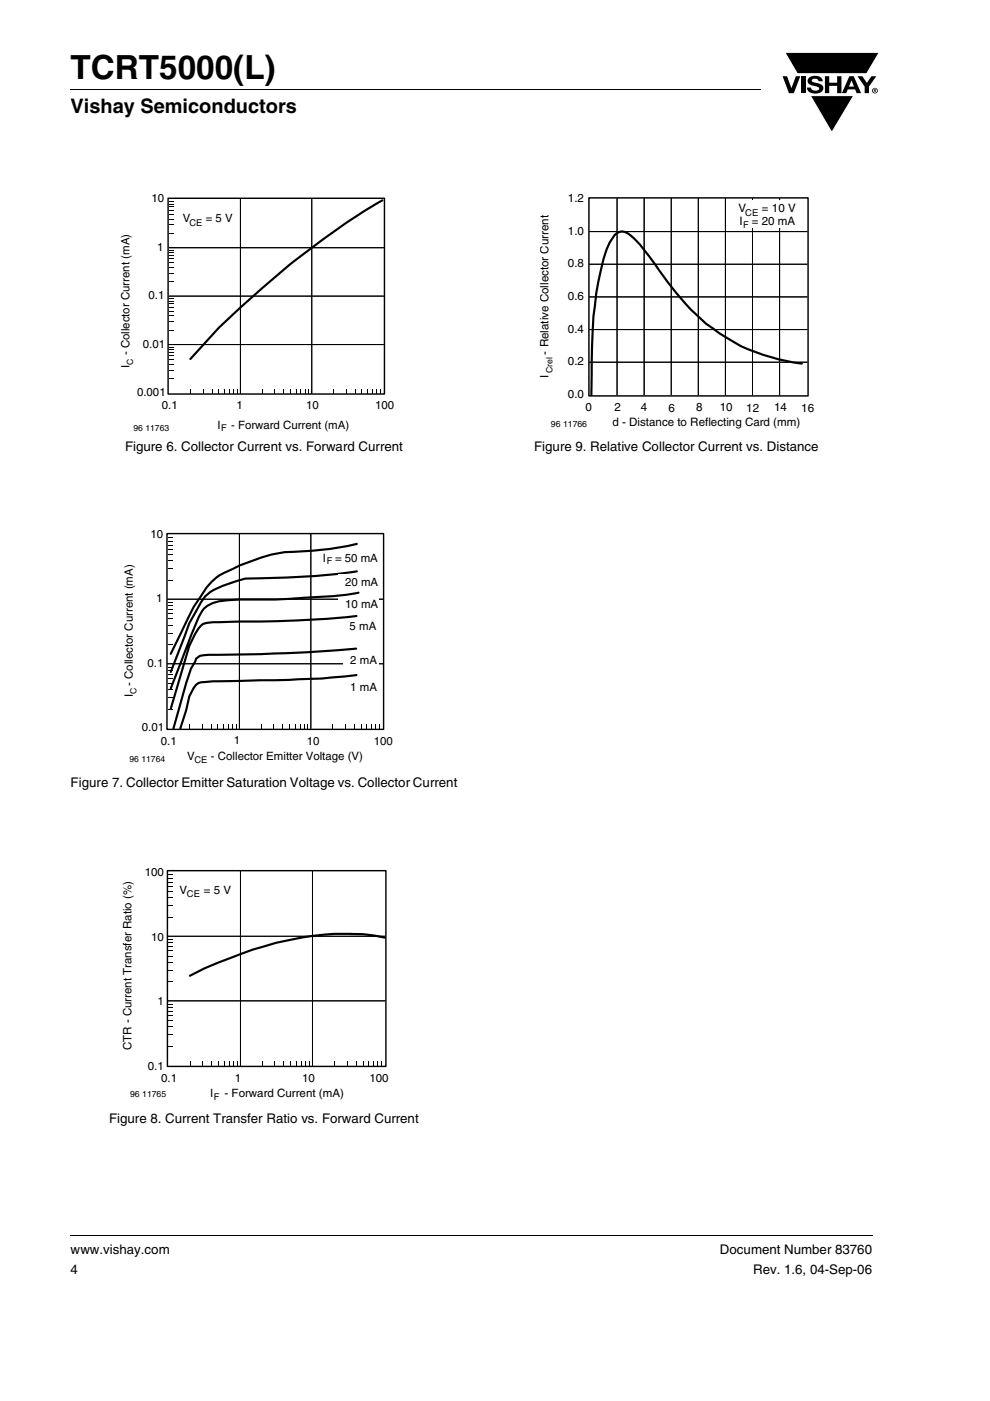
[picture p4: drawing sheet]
<svg xmlns="http://www.w3.org/2000/svg" width="210mm" height="297mm" viewBox="0 0 210 297" stroke-linecap="round" stroke-linejoin="round" font-family="sans-serif">
<path d="M14.9 261.9l.1 .2z" fill="#000"/>
<path d="M15 262h170.1" fill="none" stroke="#000" stroke-width=".21"/>
<path d="M166 11h20.6v17.2h-20.6z" fill="#fff"/>
<g fill="#000">
<path d="M14.9 18.9l.1 .2zM166 16.2h.9l1 2.5 .9-2.5h.9l-1.3 3.6h-1.1zM166.5 11.1h20l-2.7 4.5h-14.7zM169.9 16.2h.9v3.6h-.9zM171.6 16.5a2.1 2.1 0 0 1 2.8 .3l.1 .4h-.9a.79 .79 0 0 0-.7-.5 .79 .79 0 0 0-.7 .4l.2 .3 1 .2a1.08 1.08 0 0 1 1.2 1 1.08 1.08 0 0 1-1.1 1.2 1.73 1.73 0 0 1-2.4-1.2h.9a.96 .96 0 0 0 .8 .6 .96 .96 0 0 0 1-.4 1.68 1.68 0 0 0-1.6-.7 .92 .92 0 0 1-.9-.6 .92 .92 0 0 1 .3-1zM175 16.2h.9v1.3h1.7v-1.3h.9v3.6h-.9v-1.6h-1.7v1.6h-.9zM181.9 16.2h1l1 1.4 .9-1.4h1.1l-1.6 2.2v1.4h-.9v-1.4zM171.9 20.3h9.2l-4.7 7.8zM35.9 52.5l.9 .1zM35.9 59.7l.9 .1zM35.9 57.9l.9 .1zM35.9 56.7h.9z"/>
<path d="M35.9 55.6l.9 .1zM35.9 54.8l.9 .1zM35.9 54.1l.9 .1zM35.9 53.5l.9 .1zM35.9 53l.9 .1zM35.9 49.5h.9zM35.9 47.6l.9 .1zM35.9 46.4l.9 .1zM35.9 45.4l.9 .1zM35.9 44.6l.9 .1zM35.9 43.9h.9zM35.9 43.3h.9z"/>
<path d="M35.9 42.8h.9zM35.9 78.4l.9 .1zM35.9 77.2l.9 .1zM35.9 76.2l.9 .1zM35.9 75.4l.9 .1zM35.9 74.7h.9zM35.9 74.1h.9zM35.9 73.6h.9zM35.9 70l.9 .1zM35.9 68.2h.9zM35.9 66.9l.9 .1zM35.9 65.9l.9 .1z"/>
<path d="M35.9 65.1l.9 .1zM35.9 64.4l.9 .1zM35.9 63.8l.9 .1zM35.9 63.3l.9 .1zM35.9 80.3h.9zM40.4 82.4l.1 1zM43.1 82.4v1zM45 82.4v1zM46.4 82.4l.1 1zM47.7 82.4v1zM48.7 82.4v1zM49.5 82.4l.1 1z"/>
<path d="M50.3 82.4v1zM51 82.4l.1 1zM55.6 82.4v1zM58.2 82.4l.1 1zM60.1 82.4l.1 1zM61.5 82.4l.1 1zM62.8 82.4v1zM63.8 82.4l.1 1zM64.7 82.4v1zM65.5 82.4v1zM66.1 82.4l.1 1zM70.7 82.4l.1 1z"/>
<path d="M73.4 82.4l.1 1zM75.3 82.4l.1 1zM76.7 82.4l.1 1zM77.9 82.4l.1 1zM78.9 82.4l.1 1zM79.8 82.4l.1 1zM80.6 82.4l.1 1z"/>
<path d="M180.6 17l-.5 1.4h1zM180.1 16.2h1l1.5 3.6h-.9l-.3-.8h-1.6l-.3 .8h-.9z"/>
<path d="M185.5 19v.2h.2v-.2zM185.3 18.9h.5v.2l-.1 .2 .1 .3-.3-.3-.2 .3zM185.1 19.2a.46 .46 0 0 0 .9 0 .46 .46 0 0 0-.9 0zM185 19.2a.6 .6 0 0 1 1.2 0 .6 .6 0 0 1-1.2 0z"/>
</g>
<path d="M166.5 11.1h20l-2.7 4.5h-14.7zM171.9 20.3h9.2l-4.7 7.8z" fill="none" stroke="#fff" stroke-width=".21"/>
<path d="M15 19h146.3M35.9 52.5h45.5M51 42.2v41.2M66.1 42.2v41.2M35.7 73l45.7 .1M35.9 62.8h45.5" fill="none" stroke="#000" stroke-width=".21"/>
<path d="M81.1 42.5a162.9 162.9 0 0 0-19.6 13.5l-10.5 9.2-4.6 4.3-6 6.6" fill="none" stroke="#000" stroke-width=".45"/>
<path d="M35.7 42h45.8v41.5h-45.8z" fill="none" stroke="#000" stroke-width=".3"/>
<path d="M38.9 44.5h11.4v2.9h-11.4z" fill="#fff"/>
<g fill="#000">
<path d="M35.6 118.8l1 .1zM35.6 117.5l1 .1zM35.6 116.4l1 .1zM35.6 115.5l1 .1zM35.6 114.7l1 .1zM35.6 114l1 .1zM35.6 136.7h1zM35.6 134.3h1zM35.6 132.5l1 .1zM35.6 131.2l1 .1zM35.6 130.1l1 .1zM35.6 129.2l1 .1z"/>
<path d="M35.6 128.4l1 .1zM35.6 127.7l1 .1zM35.6 123h1zM35.6 120.6h1zM35.6 150.3l1 .1zM35.6 147.9l1 .1zM35.6 146.2l1 .1zM35.6 144.9l1 .1zM35.6 143.8l1 .1zM35.6 142.9l1 .1zM35.6 142.1l1 .1zM35.6 141.4l1 .1z"/>
<path d="M40.1 153.5l.1 1zM42.8 153.5l.1 1zM44.7 153.5l.1 1zM46.2 153.5l.1 1zM47.4 153.5l.1 1zM48.4 153.5l.1 1zM49.3 153.5l.1 1zM50.1 153.5v1zM55.4 153.5v1zM58 153.5l.1 1zM59.9 153.5l.1 1zM61.3 153.5l.1 1z"/>
<path d="M62.6 153.5v1zM63.6 153.5l.1 1zM64.5 153.5v1zM65.3 153.5v1zM70.5 153.5l.1 1zM73.2 153.5l.1 1zM75.1 153.5l.1 1zM76.6 153.5v1zM77.7 153.5l.1 1zM78.7 153.5l.1 1zM79.6 153.5l.1 1zM80.4 153.5l.1 1z"/>
</g>
<path d="M50.8 113.2v41.3M65.9 113.2v41.3M35.5 127h45.7M35.5 140.7h45.7" fill="none" stroke="#000" stroke-width=".21"/>
<path d="M75.7 115.3a73 73 0 0 1-15.3 1.8 43.2 43.2 0 0 0-12.9 4.4l-1.6 1a14.4 14.4 0 0 0-3.3 3.9l-1.5 2.2-4.9 10M75.5 137.5l-11.9 .9-8.3 .3-11.1 .1-1.8 .3-.8 .5-.2 .7-.9 1.5-1 3-2.7 9.6M75.6 130.6l-5.1 .5-6.5 .4-17.7 .4a5.1 5.1 0 0 0-3.7 .7l-1.2 1.8-1.3 2.5-3.9 13.4M75.7 121.1a173.6 173.6 0 0 1-23.7 1.6 31.9 31.9 0 0 0-7.4 2.8l-1.1 1-.9 1.2-2.5 4.4-3.9 10.4M76 125.7a131.3 131.3 0 0 1-14.7 1.3l-13 .3a6.7 6.7 0 0 0-5.5 2.3l-.7 1.3-1.6 3.9-4.3 11.2M75.6 143.1l-5.3 .5a400.4 400.4 0 0 1-25.1 .8l-1.6 .2a2.36 2.36 0 0 0-2.5 1.2l-1 1.8-.6 3-1.2 3.8" fill="none" stroke="#000" stroke-width=".46"/>
<path d="M35.4 113.1h46v41.5h-46z" fill="none" stroke="#000" stroke-width=".3"/>
<g fill="#fff">
<path d="M68.5 116.8h11.8v2.9h-11.8z"/>
<path d="M71.8 126.6h8.6v2.9h-8.6z"/>
<path d="M72.7 131.2h7.7v2.9h-7.7z"/>
<path d="M72.8 138.3h7.6v2.9h-7.6z"/>
<path d="M72.8 144.1h7.5v2.9h-7.5z"/>
<path d="M71.8 121.8h8.6v2.9h-8.6z"/>
</g>
<g fill="#000">
<path d="M35.7 199.9l1 .1zM35.7 199.2h1zM35.7 194.4l1 .1zM35.7 192l1 .1zM35.7 190.3h1zM35.7 189h1zM35.7 187.9h1zM35.7 187l1 .1zM35.7 186.2l1 .1zM35.7 185.5h1zM35.7 219.4l1 .1zM35.7 217.7h1z"/>
<path d="M35.7 216.3l1 .1zM35.7 215.3h1zM35.7 214.4l1 .1zM35.7 213.6h1zM35.7 212.8l1 .1zM35.7 208.1l1 .1zM35.7 205.7l1 .1zM35.7 204h1zM35.7 202.7h1zM35.7 201.6h1zM35.7 200.7l1 .1zM35.7 221.8l1 .1z"/>
<path d="M40.3 225l.1 1zM43 225l.1 1zM44.9 225l.1 1zM46.4 225l.1 1zM47.6 225l.1 1zM48.7 225v1zM49.5 225l.1 1zM50.3 225v1zM51 225l.1 1zM55.6 225l.1 1zM58.3 225v1zM60.2 225l.1 1z"/>
<path d="M61.7 225v1zM62.9 225l.1 1zM63.9 225l.1 1zM64.8 225l.1 1zM65.6 225l.1 1zM66.3 225l.1 1zM70.9 225l.1 1zM73.6 225l.1 1zM75.5 225l.1 1zM77 225l.1 1zM78.2 225l.1 1zM79.2 225l.1 1z"/>
<path d="M80.1 225l.1 1zM80.9 225l.1 1z"/>
</g>
<path d="M35.6 198.5h46.1M51 184.6v41.4M66.3 184.6v41.4M35.6 212.2h46.1" fill="none" stroke="#000" stroke-width=".21"/>
<path d="M81.6 198.8a48.1 48.1 0 0 0-19.9 .4 90.3 90.3 0 0 0-21.4 7.7" fill="none" stroke="#000" stroke-width=".46"/>
<path d="M35.5 184.6h46.3v41.5h-46.3z" fill="none" stroke="#000" stroke-width=".3"/>
<path d="M37.6 187.1h12.7v3.9h-12.7z" fill="#fff"/>
<path d="M125 56h46.2M125 49.1h46.2M130.9 42v41.8M136.6 42v41.8M142.4 42v41.8M148.1 42v41.8M153.9 42v41.8M159.6 42v41.8M165.4 42v41.8M125 76.8h46.2M125 69.9h46.2M125 62.9h46.2" fill="none" stroke="#000" stroke-width=".21"/>
<path d="M170.1 77.1a38.9 38.9 0 0 1-27.2-15.6l-3.9-5.4a26.1 26.1 0 0 0-6.1-6.8 1.98 1.98 0 0 0-2.5 .5 17.4 17.4 0 0 0-3.1 7.9 92.3 92.3 0 0 0-1.8 19.1l-.1 6.9" fill="none" stroke="#000" stroke-width=".46"/>
<path d="M124.9 42h46.5v41.9h-46.5z" fill="none" stroke="#000" stroke-width=".31"/>
<path d="M155.8 42.5h13.3v5.7h-13.3z" fill="#fff"/>
<text font-size="7" x="15" y="16.7">TCRT5000(L)</text>
<text font-size="4.2" x="15" y="24">Vishay Semiconductors</text>
<g font-size="2.8">
<text x="26.5" y="95.7">Figure 6. Collector Current vs. Forward Current</text>
<text x="113.3" y="95.7">Figure 9. Relative Collector Current vs. Distance</text>
<text x="15" y="166.9">Figure 7. Collector Emitter Saturation Voltage vs. Collector Current</text>
<text x="23.1" y="238.1">Figure 8. Current Transfer Ratio vs. Forward Current</text>
<text x="15" y="265.9">www.vishay.com</text>
<text x="152.7" y="265.9">Document Number 83760</text>
<text x="15" y="270.1">4</text>
<text x="159.7" y="270.1">Rev. 1.6, 04-Sep-06</text>
</g>
<g font-size="2.5">
<text x="120.5" y="42.8">1.2</text>
<text x="156.7" y="44.9">V</text>
<text x="156.8" y="47.8">I</text>
<text x="159.5" y="47.8">= 20 mA</text>
<text x="161.6" y="44.9">= 10 V</text>
<text x="120.5" y="49.8">1.0</text>
<text x="120.5" y="56.7">0.8</text>
<text x="120.5" y="63.6">0.6</text>
<text x="120.5" y="70.5">0.4</text>
<text x="116.4" y="75.2" transform="rotate(-90 116.4 75.2)">- Relative Collector Current</text>
<text x="120.5" y="77.5">0.2</text>
<text x="116.4" y="80.1" transform="rotate(-90 116.4 80.1)">I</text>
<text x="120.5" y="84.4">0.0</text>
<text x="124.2" y="87.2">0</text>
<text x="130.3" y="87.2">2</text>
<text x="135.9" y="87.2">4</text>
<text x="141.8" y="87.3">6</text>
<text x="147.6" y="87.2">8</text>
<text x="152.7" y="87.2">10</text>
<text x="158.3" y="87.3">12</text>
<text x="164.2" y="87.2">14</text>
<text x="170" y="87.3">16</text>
<text x="129.9" y="90.4">d - Distance to Reflecting Card (mm)</text>
</g>
<g font-size="2.4">
<text x="32.1" y="42.9">10</text>
<text x="38.8" y="47.1">V</text>
<text x="43.7" y="47.1">= 5 V</text>
<text x="33.3" y="53.2">1</text>
<text x="31.5" y="63.4">0.1</text>
<text x="27.4" y="75.4" transform="rotate(-90 27.4 75.4)">- Collector Current (mA)</text>
<text x="30.3" y="73.7">0.01</text>
<text x="27.4" y="78.1" transform="rotate(-90 27.4 78.1)">I</text>
<text x="29.1" y="84">0.001</text>
<text x="34.3" y="86.8">0.1</text>
<text x="50.2" y="86.8">1</text>
<text x="64.9" y="86.8">10</text>
<text x="79.5" y="86.8">100</text>
<text x="46.1" y="91">I</text>
<text x="49" y="91">- Forward Current (mA)</text>
<text x="31.9" y="114">10</text>
<text x="68.5" y="119.2">I</text>
<text x="71.1" y="119.2">= 50 mA</text>
<text x="73.2" y="124.2">20 mA</text>
<text x="33.1" y="127.7">1</text>
<text x="73.2" y="129">10 mA</text>
<text x="74.2" y="133.6">5 mA</text>
<text x="31.3" y="141.4">0.1</text>
<text x="74.3" y="140.7">2 mA</text>
<text x="28.2" y="147.7" transform="rotate(-90 28.2 147.7)">I - Collector Current (mA)</text>
<text x="74.3" y="146.5">1 mA</text>
<text x="30.1" y="155.1">0.01</text>
<text x="34.1" y="157.9">0.1</text>
<text x="39.7" y="161.2">V</text>
<text x="44.8" y="161.2">- Collector Emitter Voltage (V)</text>
<text x="49.6" y="157.8">1</text>
<text x="65.1" y="157.9">10</text>
<text x="79.3" y="157.9">100</text>
<text x="30.7" y="185.8">100</text>
<text x="38.1" y="189.5">V</text>
<text x="43.2" y="189.5">= 5 V</text>
<text x="32.1" y="199.5">10</text>
<text x="33.4" y="213.2">1</text>
<text x="27.9" y="222.6" transform="rotate(-90 27.9 222.6)">CTR - Current Transfer Ratio (%)</text>
<text x="31.4" y="226.8">0.1</text>
<text x="34.2" y="229.4">0.1</text>
<text x="44.6" y="232.7">I</text>
<text x="47.6" y="232.7">- Forward Current (mA)</text>
<text x="49.8" y="229.3">1</text>
<text x="64.1" y="229.4">10</text>
<text x="78.4" y="229.3">100</text>
</g>
<g font-size="2">
<text x="40.2" y="47.9">CE</text>
<text x="158.1" y="45.7">CE</text>
<text x="157.6" y="48.4">F</text>
<text x="46.9" y="91.5">F</text>
<text x="69.3" y="119.6">F</text>
<text x="41.2" y="161.8">CE</text>
<text x="39.7" y="190.1">CE</text>
<text x="45.4" y="233.1">F</text>
</g>
<g font-size="1.8">
<text x="28.2" y="77.4" transform="rotate(-90 28.2 77.4)">C</text>
<text x="117.2" y="79" transform="rotate(-90 117.2 79)">Crel</text>
<text x="28.3" y="91.3">96 11763</text>
<text x="116.9" y="90.6">96 11766</text>
<text x="29" y="147.1" transform="rotate(-90 29 147.1)">C</text>
<text x="27.5" y="161.5">96 11764</text>
<text x="27.6" y="232.7">96 11765</text>
</g>
</svg>
